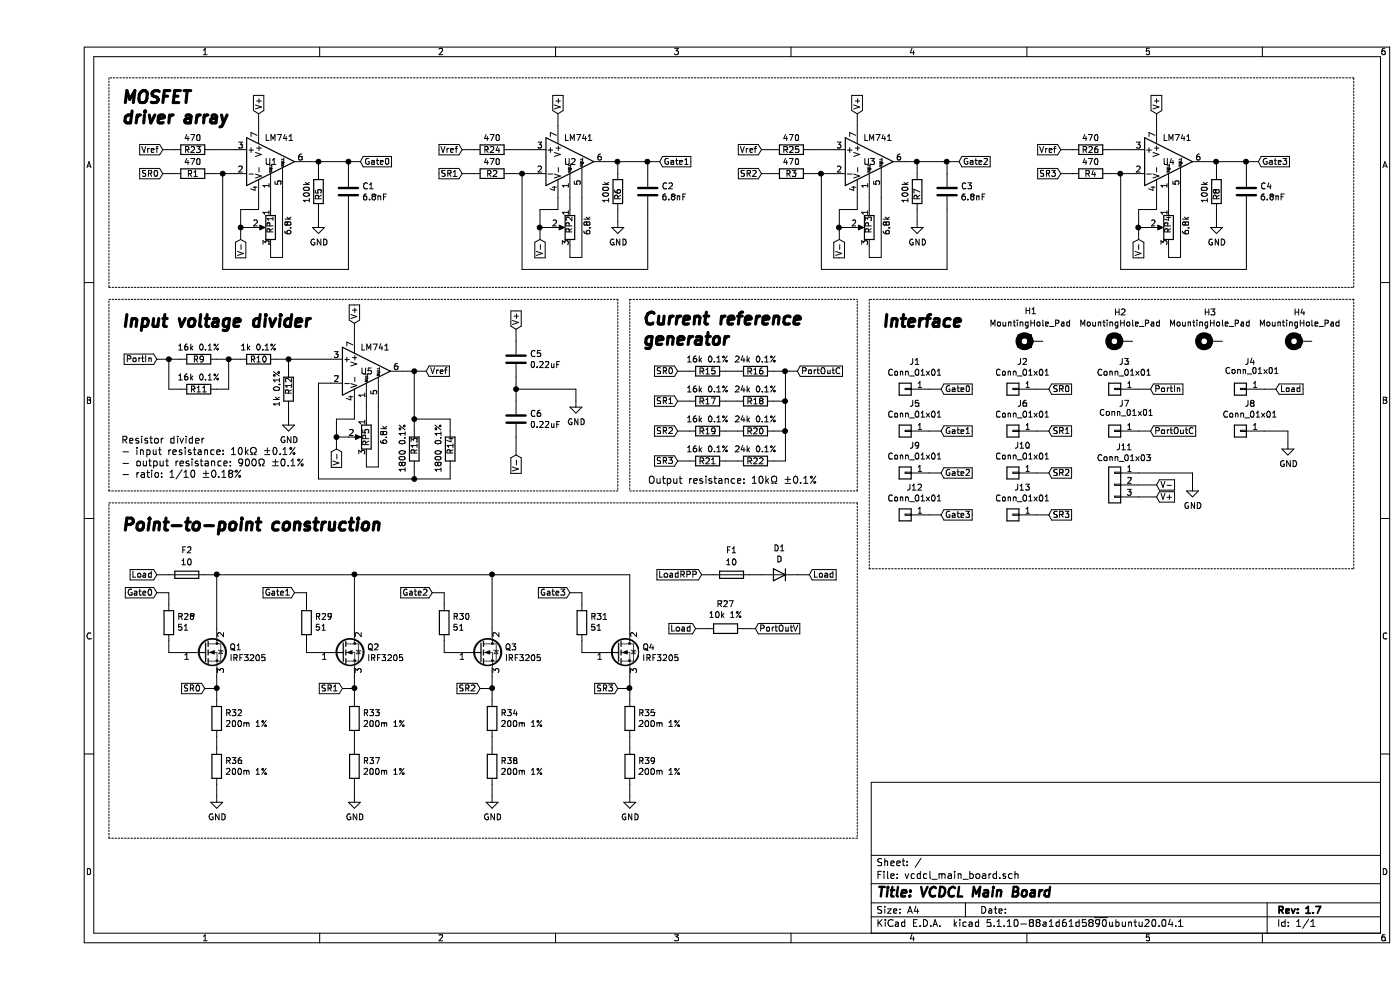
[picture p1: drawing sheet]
EESchema Schematic File Version 4
EELAYER 30 0
EELAYER END
$Descr A4 11693 8268
encoding utf-8
Sheet 1 1
Title "VCDCL Main Board"
Date ""
Rev "1.7"
Comp ""
Comment1 ""
Comment2 ""
Comment3 ""
Comment4 ""
$EndDescr
Text GLabel 7550 3250 2    50   Input ~ 0
Gate0
Text GLabel 7550 3600 2    50   Input ~ 0
Gate1
Text GLabel 7550 3950 2    50   Input ~ 0
Gate2
Text GLabel 7550 4300 2    50   Input ~ 0
Gate3
Wire Wire Line
	7450 3250 7550 3250
Text GLabel 8450 3250 2    50   Input ~ 0
SR0
Text GLabel 8450 3600 2    50   Input ~ 0
SR1
Text GLabel 8450 3950 2    50   Input ~ 0
SR2
Text GLabel 9300 3250 2    50   Input ~ 0
PortIn
Text GLabel 9300 3600 2    50   Input ~ 0
PortOutC
Wire Wire Line
	9200 3250 9300 3250
Wire Wire Line
	9200 3600 9300 3600
Text GLabel 9350 4050 2    50   Input ~ 0
V-
Text GLabel 9350 4150 2    50   Input ~ 0
V+
Wire Wire Line
	9200 4050 9350 4050
Text Notes 700  1050 0    100  Italic 20
MOSFET\ndriver array
Text Notes 7050 2750 0    100  Italic 20
Interface
Wire Wire Line
	9200 4150 9350 4150
Wire Wire Line
	9200 3950 9650 3950
Wire Wire Line
	9650 3950 9650 4050
Wire Wire Line
	8550 1450 8650 1450
Wire Wire Line
	9050 1450 9150 1450
Connection ~ 9050 1450
Wire Wire Line
	9050 2250 9050 1450
Wire Wire Line
	8950 1450 9050 1450
$Comp
L Device:R R4
U 1 1
P 8800 1450
F 0 "R4" V 8800 1450 50  0000 C CNN
F 1 "470" V 8700 1450 50  0000 C CNN
F 2 "_сustom:LUT_R_L6.3mm_D2.5mm_P7.62mm_Horizontal" V 8730 1450 50  0001 C CNN
F 3 "~" H 8800 1450 50  0001 C CNN
	1    8800 1450
	0    1    1    0   
$EndComp
Wire Wire Line
	10100 1350 10200 1350
Connection ~ 10100 1350
Wire Wire Line
	9050 2250 10100 2250
Wire Wire Line
	10100 1750 10100 2250
Wire Wire Line
	10100 1350 10100 1450
$Comp
L Device:C C4
U 1 1
P 10100 1600
F 0 "C4" H 10215 1646 50  0000 L CNN
F 1 "6.8nF" H 10215 1555 50  0000 L CNN
F 2 "_сustom:LUT_C_Disc_D5.0mm_W2.5mm_P5.00mm" H 10138 1450 50  0001 C CNN
F 3 "~" H 10100 1600 50  0001 C CNN
	1    10100 1600
	1    0    0    -1  
$EndComp
Wire Wire Line
	6550 1450 6650 1450
Connection ~ 6550 1450
Wire Wire Line
	6550 2250 6550 1450
Wire Wire Line
	7600 1350 7700 1350
Connection ~ 7600 1350
Wire Wire Line
	6550 2250 7600 2250
Wire Wire Line
	7600 1750 7600 2250
Wire Wire Line
	7600 1350 7600 1450
$Comp
L Device:C C3
U 1 1
P 7600 1600
F 0 "C3" H 7715 1646 50  0000 L CNN
F 1 "6.8nF" H 7715 1555 50  0000 L CNN
F 2 "_сustom:LUT_C_Disc_D5.0mm_W2.5mm_P5.00mm" H 7638 1450 50  0001 C CNN
F 3 "~" H 7600 1600 50  0001 C CNN
	1    7600 1600
	1    0    0    -1  
$EndComp
Wire Wire Line
	6450 1450 6550 1450
Wire Wire Line
	6050 1450 6150 1450
$Comp
L Device:R R3
U 1 1
P 6300 1450
F 0 "R3" V 6300 1450 50  0000 C CNN
F 1 "470" V 6200 1450 50  0000 C CNN
F 2 "_сustom:LUT_R_L6.3mm_D2.5mm_P7.62mm_Horizontal" V 6230 1450 50  0001 C CNN
F 3 "~" H 6300 1450 50  0001 C CNN
	1    6300 1450
	0    1    1    0   
$EndComp
Wire Wire Line
	3550 1450 3650 1450
Wire Wire Line
	4050 1450 4150 1450
Connection ~ 4050 1450
Wire Wire Line
	4050 2250 5100 2250
Wire Wire Line
	4050 1450 4050 2250
Wire Wire Line
	3950 1450 4050 1450
$Comp
L Device:R R2
U 1 1
P 3800 1450
F 0 "R2" V 3800 1450 50  0000 C CNN
F 1 "470" V 3700 1450 50  0000 C CNN
F 2 "_сustom:LUT_R_L6.3mm_D2.5mm_P7.62mm_Horizontal" V 3730 1450 50  0001 C CNN
F 3 "~" H 3800 1450 50  0001 C CNN
	1    3800 1450
	0    1    1    0   
$EndComp
Wire Wire Line
	5100 1350 5200 1350
Connection ~ 5100 1350
Wire Wire Line
	5100 1750 5100 2250
Wire Wire Line
	5100 1350 5100 1450
$Comp
L Device:C C2
U 1 1
P 5100 1600
F 0 "C2" H 5215 1646 50  0000 L CNN
F 1 "6.8nF" H 5215 1555 50  0000 L CNN
F 2 "_сustom:LUT_C_Disc_D5.0mm_W2.5mm_P5.00mm" H 5138 1450 50  0001 C CNN
F 3 "~" H 5100 1600 50  0001 C CNN
	1    5100 1600
	1    0    0    -1  
$EndComp
Wire Wire Line
	1550 1450 1650 1450
Connection ~ 1550 1450
Wire Wire Line
	1550 2250 1550 1450
Wire Wire Line
	2600 2250 1550 2250
Wire Wire Line
	2600 1750 2600 2250
Wire Wire Line
	2600 1350 2700 1350
Connection ~ 2600 1350
Wire Wire Line
	2600 1350 2600 1450
Wire Wire Line
	1050 1450 1150 1450
Wire Wire Line
	1450 1450 1550 1450
$Comp
L Device:R R1
U 1 1
P 1300 1450
F 0 "R1" V 1300 1450 50  0000 C CNN
F 1 "470" V 1200 1450 50  0000 C CNN
F 2 "_сustom:LUT_R_L6.3mm_D2.5mm_P7.62mm_Horizontal" V 1230 1450 50  0001 C CNN
F 3 "~" H 1300 1450 50  0001 C CNN
	1    1300 1450
	0    1    1    0   
$EndComp
$Comp
L Device:C C1
U 1 1
P 2600 1600
F 0 "C1" H 2715 1646 50  0000 L CNN
F 1 "6.8nF" H 2715 1555 50  0000 L CNN
F 2 "_сustom:LUT_C_Disc_D5.0mm_W2.5mm_P5.00mm" H 2638 1450 50  0001 C CNN
F 3 "~" H 2600 1600 50  0001 C CNN
	1    2600 1600
	1    0    0    -1  
$EndComp
$Comp
L Device:R R5
U 1 1
P 2350 1600
F 0 "R5" V 2350 1525 50  0000 L CNN
F 1 "100k" V 2250 1500 50  0000 L CNN
F 2 "_сustom:LUT_R_L6.3mm_D2.5mm_P7.62mm_Horizontal" V 2280 1600 50  0001 C CNN
F 3 "~" H 2350 1600 50  0001 C CNN
	1    2350 1600
	1    0    0    -1  
$EndComp
Wire Wire Line
	2350 1750 2350 1850
Wire Wire Line
	2350 1450 2350 1350
Connection ~ 2350 1350
Wire Wire Line
	2250 1350 2350 1350
Wire Wire Line
	2350 1350 2600 1350
Text GLabel 1850 950  1    50   Input ~ 0
V+
Wire Wire Line
	9850 1750 9850 1850
Wire Wire Line
	9850 1350 10100 1350
Connection ~ 9850 1350
Wire Wire Line
	9850 1450 9850 1350
Wire Wire Line
	9750 1350 9850 1350
Wire Wire Line
	9350 950  9350 1050
Text GLabel 9350 950  1    50   Input ~ 0
V+
$Comp
L Device:R R8
U 1 1
P 9850 1600
F 0 "R8" V 9850 1525 50  0000 L CNN
F 1 "100k" V 9750 1500 50  0000 L CNN
F 2 "_сustom:LUT_R_L6.3mm_D2.5mm_P7.62mm_Horizontal" V 9780 1600 50  0001 C CNN
F 3 "~" H 9850 1600 50  0001 C CNN
	1    9850 1600
	1    0    0    -1  
$EndComp
Connection ~ 9200 1900
Wire Wire Line
	9200 1750 9200 1900
Wire Wire Line
	9350 1750 9200 1750
Wire Wire Line
	9350 1650 9350 1750
Wire Wire Line
	9200 1900 9300 1900
Wire Wire Line
	9200 2000 9200 1900
Text GLabel 9200 2000 3    50   Input ~ 0
V-
Wire Wire Line
	9550 2150 9550 1650
Wire Wire Line
	9450 2150 9550 2150
Wire Wire Line
	9450 2050 9450 2150
Wire Wire Line
	9450 1650 9450 1750
$Comp
L Device:R_POT RP4
U 1 1
P 9450 1900
F 0 "RP4" V 9450 2000 50  0000 R CNN
F 1 "6.8k" V 9300 2000 50  0000 R CNN
F 2 "_сustom:LUT_Potentiometer_SP3_Vertical" H 9450 1900 50  0001 C CNN
F 3 "~" H 9450 1900 50  0001 C CNN
	1    9450 1900
	-1   0    0    -1  
$EndComp
Text GLabel 8550 1450 0    50   Input ~ 0
SR3
Text GLabel 10200 1350 2    50   Input ~ 0
Gate3
$Comp
L Amplifier_Operational:LM741 U4
U 1 1
P 9450 1350
F 0 "U4" H 9400 1350 50  0000 L CNN
F 1 "LM741" H 9400 1550 50  0000 L CNN
F 2 "_сustom:LUT_DIP-8" H 9500 1400 50  0001 C CNN
F 3 "http://www.ti.com/lit/ds/symlink/lm741.pdf" H 9600 1500 50  0001 C CNN
	1    9450 1350
	1    0    0    -1  
$EndComp
Text GLabel 8550 1250 0    50   Input ~ 0
Vref
Wire Wire Line
	7350 1750 7350 1850
Wire Wire Line
	7350 1350 7600 1350
Connection ~ 7350 1350
Wire Wire Line
	7350 1450 7350 1350
Wire Wire Line
	7250 1350 7350 1350
Wire Wire Line
	6850 950  6850 1050
Text GLabel 6850 950  1    50   Input ~ 0
V+
$Comp
L Device:R R7
U 1 1
P 7350 1600
F 0 "R7" V 7350 1525 50  0000 L CNN
F 1 "100k" V 7250 1500 50  0000 L CNN
F 2 "_сustom:LUT_R_L6.3mm_D2.5mm_P7.62mm_Horizontal" V 7280 1600 50  0001 C CNN
F 3 "~" H 7350 1600 50  0001 C CNN
	1    7350 1600
	1    0    0    -1  
$EndComp
Connection ~ 6700 1900
Wire Wire Line
	6700 1750 6700 1900
Wire Wire Line
	6850 1750 6700 1750
Wire Wire Line
	6850 1650 6850 1750
Wire Wire Line
	6700 1900 6800 1900
Wire Wire Line
	6700 2000 6700 1900
Text GLabel 6700 2000 3    50   Input ~ 0
V-
Wire Wire Line
	7050 2150 7050 1650
Wire Wire Line
	6950 2150 7050 2150
Wire Wire Line
	6950 2050 6950 2150
Wire Wire Line
	6950 1650 6950 1750
$Comp
L Device:R_POT RP3
U 1 1
P 6950 1900
F 0 "RP3" V 6950 2000 50  0000 R CNN
F 1 "6.8k" V 6800 2000 50  0000 R CNN
F 2 "_сustom:LUT_Potentiometer_SP3_Vertical" H 6950 1900 50  0001 C CNN
F 3 "~" H 6950 1900 50  0001 C CNN
	1    6950 1900
	-1   0    0    -1  
$EndComp
Text GLabel 6050 1450 0    50   Input ~ 0
SR2
Text GLabel 7700 1350 2    50   Input ~ 0
Gate2
$Comp
L Amplifier_Operational:LM741 U3
U 1 1
P 6950 1350
F 0 "U3" H 6900 1350 50  0000 L CNN
F 1 "LM741" H 6900 1550 50  0000 L CNN
F 2 "_сustom:LUT_DIP-8" H 7000 1400 50  0001 C CNN
F 3 "http://www.ti.com/lit/ds/symlink/lm741.pdf" H 7100 1500 50  0001 C CNN
	1    6950 1350
	1    0    0    -1  
$EndComp
Text GLabel 6050 1250 0    50   Input ~ 0
Vref
Wire Wire Line
	4850 1750 4850 1850
Wire Wire Line
	4850 1350 5100 1350
Connection ~ 4850 1350
Wire Wire Line
	4850 1450 4850 1350
Wire Wire Line
	4750 1350 4850 1350
Wire Wire Line
	4350 950  4350 1050
Text GLabel 4350 950  1    50   Input ~ 0
V+
$Comp
L Device:R R6
U 1 1
P 4850 1600
F 0 "R6" V 4850 1525 50  0000 L CNN
F 1 "100k" V 4750 1500 50  0000 L CNN
F 2 "_сustom:LUT_R_L6.3mm_D2.5mm_P7.62mm_Horizontal" V 4780 1600 50  0001 C CNN
F 3 "~" H 4850 1600 50  0001 C CNN
	1    4850 1600
	1    0    0    -1  
$EndComp
Connection ~ 4200 1900
Wire Wire Line
	4200 1750 4200 1900
Wire Wire Line
	4350 1750 4200 1750
Wire Wire Line
	4350 1650 4350 1750
Wire Wire Line
	4200 1900 4300 1900
Wire Wire Line
	4200 2000 4200 1900
Text GLabel 4200 2000 3    50   Input ~ 0
V-
Wire Wire Line
	4550 2150 4550 1650
Wire Wire Line
	4450 2150 4550 2150
Wire Wire Line
	4450 2050 4450 2150
Wire Wire Line
	4450 1650 4450 1750
$Comp
L Device:R_POT RP2
U 1 1
P 4450 1900
F 0 "RP2" V 4450 2000 50  0000 R CNN
F 1 "6.8k" V 4300 2000 50  0000 R CNN
F 2 "_сustom:LUT_Potentiometer_SP3_Vertical" H 4450 1900 50  0001 C CNN
F 3 "~" H 4450 1900 50  0001 C CNN
	1    4450 1900
	-1   0    0    -1  
$EndComp
Text GLabel 3550 1450 0    50   Input ~ 0
SR1
Text GLabel 5200 1350 2    50   Input ~ 0
Gate1
$Comp
L Amplifier_Operational:LM741 U2
U 1 1
P 4450 1350
F 0 "U2" H 4400 1350 50  0000 L CNN
F 1 "LM741" H 4400 1550 50  0000 L CNN
F 2 "_сustom:LUT_DIP-8" H 4500 1400 50  0001 C CNN
F 3 "http://www.ti.com/lit/ds/symlink/lm741.pdf" H 4600 1500 50  0001 C CNN
	1    4450 1350
	1    0    0    -1  
$EndComp
Text GLabel 3550 1250 0    50   Input ~ 0
Vref
Wire Wire Line
	1850 950  1850 1050
Connection ~ 1700 1900
Wire Wire Line
	1700 1750 1700 1900
Wire Wire Line
	1850 1750 1700 1750
Wire Wire Line
	1850 1650 1850 1750
Wire Wire Line
	1700 1900 1800 1900
Wire Wire Line
	1700 2000 1700 1900
Text GLabel 1700 2000 3    50   Input ~ 0
V-
Wire Wire Line
	2050 2150 2050 1650
Wire Wire Line
	1950 2150 2050 2150
Wire Wire Line
	1950 2050 1950 2150
Wire Wire Line
	1950 1650 1950 1750
$Comp
L Device:R_POT RP1
U 1 1
P 1950 1900
F 0 "RP1" V 1950 2000 50  0000 R CNN
F 1 "6.8k" V 1800 2000 50  0000 R CNN
F 2 "_сustom:LUT_Potentiometer_SP3_Vertical" H 1950 1900 50  0001 C CNN
F 3 "~" H 1950 1900 50  0001 C CNN
	1    1950 1900
	-1   0    0    -1  
$EndComp
Text GLabel 1050 1450 0    50   Input ~ 0
SR0
Text GLabel 2700 1350 2    50   Input ~ 0
Gate0
$Comp
L Amplifier_Operational:LM741 U1
U 1 1
P 1950 1350
F 0 "U1" H 1900 1350 50  0000 L CNN
F 1 "LM741" H 1900 1550 50  0000 L CNN
F 2 "_сustom:LUT_DIP-8" H 2000 1400 50  0001 C CNN
F 3 "http://www.ti.com/lit/ds/symlink/lm741.pdf" H 2100 1500 50  0001 C CNN
	1    1950 1350
	1    0    0    -1  
$EndComp
Text GLabel 1050 1250 0    50   Input ~ 0
Vref
Wire Notes Line
	600  650  600  2400
Wire Notes Line
	600  2400 11000 2400
Wire Notes Line
	11000 2400 11000 650 
Wire Notes Line
	11000 650  600  650 
Text Notes 700  2750 0    100  Italic 20
Input voltage divider
Text Notes 700  4000 0    59   ~ 0
Resistor divider\n- input resistance: 10kΩ ±0.1%\n- output resistance: 900Ω ±0.1%\n- ratio: 1/10 ±0.18%
Wire Wire Line
	3150 3100 3250 3100
Wire Wire Line
	3150 4000 3450 4000
Wire Wire Line
	3150 3900 3150 4000
Wire Wire Line
	3150 3500 3150 3100
Wire Wire Line
	3150 3500 3150 3600
Connection ~ 3150 3500
Wire Wire Line
	3450 3500 3150 3500
Wire Wire Line
	3450 3600 3450 3500
Connection ~ 3150 4000
Wire Wire Line
	2350 4000 3150 4000
Wire Wire Line
	3450 4000 3450 3900
$Comp
L Device:R R14
U 1 1
P 3450 3750
F 0 "R14" V 3450 3700 50  0000 L CNN
F 1 "1800 0.1%" V 3350 3550 50  0000 L CNN
F 2 "_сustom:LUT_R_L9.0mm_D3.2mm_P12.70mm_Horizontal" V 3380 3750 50  0001 C CNN
F 3 "~" H 3450 3750 50  0001 C CNN
	1    3450 3750
	1    0    0    -1  
$EndComp
Connection ~ 3150 3100
Wire Wire Line
	3050 3100 3150 3100
Wire Notes Line
	600  4100 600  2500
Wire Notes Line
	4850 4100 600  4100
Wire Notes Line
	4850 2500 4850 4100
Wire Notes Line
	600  2500 4850 2500
Text GLabel 3250 3100 2    50   Input ~ 0
Vref
Wire Wire Line
	1600 3000 1700 3000
Wire Wire Line
	1600 3250 1600 3000
Wire Wire Line
	1500 3250 1600 3250
Wire Wire Line
	1100 3000 1200 3000
Wire Wire Line
	1100 3250 1100 3000
Wire Wire Line
	1200 3250 1100 3250
Connection ~ 1100 3000
Wire Wire Line
	1000 3000 1100 3000
Connection ~ 1600 3000
Wire Wire Line
	1500 3000 1600 3000
Wire Wire Line
	2450 3000 2100 3000
Wire Wire Line
	2650 2700 2650 2800
Wire Wire Line
	2350 3200 2450 3200
Wire Wire Line
	2350 4000 2350 3200
$Comp
L Device:R R12
U 1 1
P 2100 3250
F 0 "R12" V 2100 3200 50  0000 L CNN
F 1 "1k 0.1%" V 2000 3100 50  0000 L CNN
F 2 "_сustom:LUT_R_L9.0mm_D3.2mm_P12.70mm_Horizontal" V 2030 3250 50  0001 C CNN
F 3 "~" H 2100 3250 50  0001 C CNN
	1    2100 3250
	1    0    0    -1  
$EndComp
$Comp
L Device:R R9
U 1 1
P 1350 3000
F 0 "R9" V 1350 3000 50  0000 C CNN
F 1 "16k 0.1%" V 1250 3000 50  0000 C CNN
F 2 "_сustom:LUT_R_L9.0mm_D3.2mm_P12.70mm_Horizontal" V 1280 3000 50  0001 C CNN
F 3 "~" H 1350 3000 50  0001 C CNN
	1    1350 3000
	0    1    1    0   
$EndComp
$Comp
L Device:R R11
U 1 1
P 1350 3250
F 0 "R11" V 1350 3250 50  0000 C CNN
F 1 "16k 0.1%" V 1250 3250 50  0000 C CNN
F 2 "_сustom:LUT_R_L9.0mm_D3.2mm_P12.70mm_Horizontal" V 1280 3250 50  0001 C CNN
F 3 "~" H 1350 3250 50  0001 C CNN
	1    1350 3250
	0    1    1    0   
$EndComp
$Comp
L Device:R R13
U 1 1
P 3150 3750
F 0 "R13" V 3150 3700 50  0000 L CNN
F 1 "1800 0.1%" V 3050 3550 50  0000 L CNN
F 2 "_сustom:LUT_R_L9.0mm_D3.2mm_P12.70mm_Horizontal" V 3080 3750 50  0001 C CNN
F 3 "~" H 3150 3750 50  0001 C CNN
	1    3150 3750
	1    0    0    -1  
$EndComp
Wire Wire Line
	2500 3500 2500 3650
Wire Wire Line
	2650 3500 2500 3500
Wire Wire Line
	2650 3400 2650 3500
Wire Wire Line
	2500 3650 2600 3650
Connection ~ 2500 3650
Wire Wire Line
	2500 3750 2500 3650
Text GLabel 2500 3750 3    50   Input ~ 0
V-
Wire Wire Line
	2850 3900 2850 3400
Wire Wire Line
	2750 3900 2850 3900
Wire Wire Line
	2750 3800 2750 3900
Wire Wire Line
	2750 3400 2750 3500
$Comp
L Device:R_POT RP5
U 1 1
P 2750 3650
F 0 "RP5" V 2750 3725 50  0000 R CNN
F 1 "6.8k" V 2600 3750 50  0000 R CNN
F 2 "_сustom:LUT_Potentiometer_SP3_Vertical" H 2750 3650 50  0001 C CNN
F 3 "~" H 2750 3650 50  0001 C CNN
	1    2750 3650
	-1   0    0    -1  
$EndComp
Text GLabel 2650 2700 1    50   Input ~ 0
V+
$Comp
L Amplifier_Operational:LM741 U5
U 1 1
P 2750 3100
F 0 "U5" H 2700 3100 50  0000 L CNN
F 1 "LM741" H 2700 3300 50  0000 L CNN
F 2 "_сustom:LUT_DIP-8" H 2800 3150 50  0001 C CNN
F 3 "http://www.ti.com/lit/ds/symlink/lm741.pdf" H 2900 3250 50  0001 C CNN
	1    2750 3100
	1    0    0    -1  
$EndComp
$Comp
L Device:R R10
U 1 1
P 1850 3000
F 0 "R10" V 1850 3000 50  0000 C CNN
F 1 "1k 0.1%" V 1750 3000 50  0000 C CNN
F 2 "_сustom:LUT_R_L9.0mm_D3.2mm_P12.70mm_Horizontal" V 1780 3000 50  0001 C CNN
F 3 "~" H 1850 3000 50  0001 C CNN
	1    1850 3000
	0    1    1    0   
$EndComp
Wire Wire Line
	2100 3400 2100 3500
Wire Wire Line
	2100 3000 2100 3100
Connection ~ 2100 3000
Wire Wire Line
	2000 3000 2100 3000
Text GLabel 1000 3000 0    50   Input ~ 0
PortIn
Text GLabel 4000 3800 3    50   Input ~ 0
V-
Text GLabel 4000 2750 1    50   Input ~ 0
V+
Wire Wire Line
	4000 2750 4000 2850
Wire Wire Line
	4000 3150 4000 3250
Connection ~ 4000 3250
Wire Wire Line
	4000 3650 4000 3800
Wire Wire Line
	4000 3250 4500 3250
Wire Wire Line
	4500 3250 4500 3350
Wire Wire Line
	4000 3250 4000 3350
$Comp
L Device:C C5
U 1 1
P 4000 3000
F 0 "C5" H 4115 3046 50  0000 L CNN
F 1 "0.22uF" H 4115 2955 50  0000 L CNN
F 2 "_сustom:LUT_C_Rect_H7.0mm_W2.0mm_P5.00mm" H 4038 2850 50  0001 C CNN
F 3 "~" H 4000 3000 50  0001 C CNN
	1    4000 3000
	1    0    0    -1  
$EndComp
$Comp
L Device:C C6
U 1 1
P 4000 3500
F 0 "C6" H 4115 3546 50  0000 L CNN
F 1 "0.22uF" H 4115 3455 50  0000 L CNN
F 2 "_сustom:LUT_C_Rect_H7.0mm_W2.0mm_P5.00mm" H 4038 3350 50  0001 C CNN
F 3 "~" H 4000 3500 50  0001 C CNN
	1    4000 3500
	1    0    0    -1  
$EndComp
Text GLabel 8450 4300 2    50   Input ~ 0
SR3
Text GLabel 5350 3100 0    50   Input ~ 0
SR0
Text GLabel 5350 3350 0    50   Input ~ 0
SR1
Text GLabel 5350 3600 0    50   Input ~ 0
SR2
Text GLabel 5350 3850 0    50   Input ~ 0
SR3
$Comp
L Device:R R15
U 1 1
P 5600 3100
F 0 "R15" V 5600 3100 50  0000 C CNN
F 1 "16k 0.1%" V 5500 3100 50  0000 C CNN
F 2 "_сustom:LUT_R_L9.0mm_D3.2mm_P12.70mm_Horizontal" V 5530 3100 50  0001 C CNN
F 3 "~" H 5600 3100 50  0001 C CNN
	1    5600 3100
	0    1    1    0   
$EndComp
Wire Wire Line
	5350 3100 5450 3100
Wire Wire Line
	5350 3350 5450 3350
Wire Wire Line
	5350 3600 5450 3600
Wire Wire Line
	5350 3850 5450 3850
Wire Wire Line
	5750 3100 5850 3100
Wire Wire Line
	5750 3350 5850 3350
Wire Wire Line
	5750 3600 5850 3600
Wire Wire Line
	5750 3850 5850 3850
Wire Wire Line
	6150 3100 6250 3100
Wire Wire Line
	6250 3100 6250 3350
Wire Wire Line
	6250 3850 6150 3850
Wire Wire Line
	6150 3350 6250 3350
Connection ~ 6250 3350
Wire Wire Line
	6250 3350 6250 3600
Wire Wire Line
	6150 3600 6250 3600
Connection ~ 6250 3600
Wire Wire Line
	6250 3600 6250 3850
Text GLabel 6350 3100 2    50   Input ~ 0
PortOutC
Wire Wire Line
	6350 3100 6250 3100
Connection ~ 6250 3100
Text Notes 5050 2900 0    100  Italic 20
Current reference\ngenerator
$Comp
L Device:R R17
U 1 1
P 5600 3350
F 0 "R17" V 5600 3350 50  0000 C CNN
F 1 "16k 0.1%" V 5500 3350 50  0000 C CNN
F 2 "_сustom:LUT_R_L9.0mm_D3.2mm_P12.70mm_Horizontal" V 5530 3350 50  0001 C CNN
F 3 "~" H 5600 3350 50  0001 C CNN
	1    5600 3350
	0    1    1    0   
$EndComp
$Comp
L Device:R R19
U 1 1
P 5600 3600
F 0 "R19" V 5600 3600 50  0000 C CNN
F 1 "16k 0.1%" V 5500 3600 50  0000 C CNN
F 2 "_сustom:LUT_R_L9.0mm_D3.2mm_P12.70mm_Horizontal" V 5530 3600 50  0001 C CNN
F 3 "~" H 5600 3600 50  0001 C CNN
	1    5600 3600
	0    1    1    0   
$EndComp
$Comp
L Device:R R21
U 1 1
P 5600 3850
F 0 "R21" V 5600 3850 50  0000 C CNN
F 1 "16k 0.1%" V 5500 3850 50  0000 C CNN
F 2 "_сustom:LUT_R_L9.0mm_D3.2mm_P12.70mm_Horizontal" V 5530 3850 50  0001 C CNN
F 3 "~" H 5600 3850 50  0001 C CNN
	1    5600 3850
	0    1    1    0   
$EndComp
$Comp
L Device:R R16
U 1 1
P 6000 3100
F 0 "R16" V 6000 3100 50  0000 C CNN
F 1 "24k 0.1%" V 5900 3100 50  0000 C CNN
F 2 "_сustom:LUT_R_L9.0mm_D3.2mm_P12.70mm_Horizontal" V 5930 3100 50  0001 C CNN
F 3 "~" H 6000 3100 50  0001 C CNN
	1    6000 3100
	0    1    1    0   
$EndComp
$Comp
L Device:R R18
U 1 1
P 6000 3350
F 0 "R18" V 6000 3350 50  0000 C CNN
F 1 "24k 0.1%" V 5900 3350 50  0000 C CNN
F 2 "_сustom:LUT_R_L9.0mm_D3.2mm_P12.70mm_Horizontal" V 5930 3350 50  0001 C CNN
F 3 "~" H 6000 3350 50  0001 C CNN
	1    6000 3350
	0    1    1    0   
$EndComp
$Comp
L Device:R R20
U 1 1
P 6000 3600
F 0 "R20" V 6000 3600 50  0000 C CNN
F 1 "24k 0.1%" V 5900 3600 50  0000 C CNN
F 2 "_сustom:LUT_R_L9.0mm_D3.2mm_P12.70mm_Horizontal" V 5930 3600 50  0001 C CNN
F 3 "~" H 6000 3600 50  0001 C CNN
	1    6000 3600
	0    1    1    0   
$EndComp
$Comp
L Device:R R22
U 1 1
P 6000 3850
F 0 "R22" V 6000 3850 50  0000 C CNN
F 1 "24k 0.1%" V 5900 3850 50  0000 C CNN
F 2 "_сustom:LUT_R_L9.0mm_D3.2mm_P12.70mm_Horizontal" V 5930 3850 50  0001 C CNN
F 3 "~" H 6000 3850 50  0001 C CNN
	1    6000 3850
	0    1    1    0   
$EndComp
Wire Notes Line
	4950 2500 6850 2500
Wire Wire Line
	7450 3600 7550 3600
Wire Wire Line
	7450 3950 7550 3950
Wire Wire Line
	7450 4300 7550 4300
$Comp
L power:GND #PWR0101
U 1 1
P 2350 1850
F 0 "#PWR0101" H 2350 1600 50  0001 C CNN
F 1 "GND" H 2355 1677 50  0000 C CNN
F 2 "" H 2350 1850 50  0001 C CNN
F 3 "" H 2350 1850 50  0001 C CNN
	1    2350 1850
	1    0    0    -1  
$EndComp
$Comp
L power:GND #PWR0102
U 1 1
P 4850 1850
F 0 "#PWR0102" H 4850 1600 50  0001 C CNN
F 1 "GND" H 4855 1677 50  0000 C CNN
F 2 "" H 4850 1850 50  0001 C CNN
F 3 "" H 4850 1850 50  0001 C CNN
	1    4850 1850
	1    0    0    -1  
$EndComp
$Comp
L power:GND #PWR0103
U 1 1
P 7350 1850
F 0 "#PWR0103" H 7350 1600 50  0001 C CNN
F 1 "GND" H 7355 1677 50  0000 C CNN
F 2 "" H 7350 1850 50  0001 C CNN
F 3 "" H 7350 1850 50  0001 C CNN
	1    7350 1850
	1    0    0    -1  
$EndComp
$Comp
L power:GND #PWR0104
U 1 1
P 9850 1850
F 0 "#PWR0104" H 9850 1600 50  0001 C CNN
F 1 "GND" H 9855 1677 50  0000 C CNN
F 2 "" H 9850 1850 50  0001 C CNN
F 3 "" H 9850 1850 50  0001 C CNN
	1    9850 1850
	1    0    0    -1  
$EndComp
$Comp
L power:GND #PWR0105
U 1 1
P 9650 4050
F 0 "#PWR0105" H 9650 3800 50  0001 C CNN
F 1 "GND" H 9655 3877 50  0000 C CNN
F 2 "" H 9650 4050 50  0001 C CNN
F 3 "" H 9650 4050 50  0001 C CNN
	1    9650 4050
	1    0    0    -1  
$EndComp
$Comp
L power:GND #PWR0106
U 1 1
P 2100 3500
F 0 "#PWR0106" H 2100 3250 50  0001 C CNN
F 1 "GND" H 2105 3327 50  0000 C CNN
F 2 "" H 2100 3500 50  0001 C CNN
F 3 "" H 2100 3500 50  0001 C CNN
	1    2100 3500
	1    0    0    -1  
$EndComp
$Comp
L power:GND #PWR0107
U 1 1
P 4500 3350
F 0 "#PWR0107" H 4500 3100 50  0001 C CNN
F 1 "GND" H 4505 3177 50  0000 C CNN
F 2 "" H 4500 3350 50  0001 C CNN
F 3 "" H 4500 3350 50  0001 C CNN
	1    4500 3350
	1    0    0    -1  
$EndComp
$Comp
L Mechanical:MountingHole_Pad H1
U 1 1
P 8300 2850
F 0 "H1" V 8550 2850 50  0000 C CNN
F 1 "MountingHole_Pad" V 8446 2853 50  0000 C CNN
F 2 "MountingHole:MountingHole_3.2mm_M3_DIN965_Pad" H 8300 2850 50  0001 C CNN
F 3 "~" H 8300 2850 50  0001 C CNN
	1    8300 2850
	0    -1   -1   0   
$EndComp
$Comp
L Mechanical:MountingHole_Pad H2
U 1 1
P 9050 2850
F 0 "H2" V 9287 2853 50  0000 C CNN
F 1 "MountingHole_Pad" V 9196 2853 50  0000 C CNN
F 2 "MountingHole:MountingHole_3.2mm_M3_DIN965_Pad" H 9050 2850 50  0001 C CNN
F 3 "~" H 9050 2850 50  0001 C CNN
	1    9050 2850
	0    -1   -1   0   
$EndComp
$Comp
L Mechanical:MountingHole_Pad H3
U 1 1
P 9800 2850
F 0 "H3" V 10037 2853 50  0000 C CNN
F 1 "MountingHole_Pad" V 9946 2853 50  0000 C CNN
F 2 "MountingHole:MountingHole_3.2mm_M3_DIN965_Pad" H 9800 2850 50  0001 C CNN
F 3 "~" H 9800 2850 50  0001 C CNN
	1    9800 2850
	0    -1   -1   0   
$EndComp
$Comp
L Mechanical:MountingHole_Pad H4
U 1 1
P 10550 2850
F 0 "H4" V 10787 2853 50  0000 C CNN
F 1 "MountingHole_Pad" V 10696 2853 50  0000 C CNN
F 2 "MountingHole:MountingHole_3.2mm_M3_DIN965_Pad" H 10550 2850 50  0001 C CNN
F 3 "~" H 10550 2850 50  0001 C CNN
	1    10550 2850
	0    -1   -1   0   
$EndComp
Wire Notes Line
	6950 2500 6950 4750
Wire Notes Line
	6950 4750 11000 4750
Wire Notes Line
	11000 4750 11000 2500
Wire Notes Line
	11000 2500 6950 2500
Wire Notes Line
	4950 2500 4950 4100
Wire Notes Line
	4950 4100 6850 4100
Wire Notes Line
	6850 4100 6850 2500
Wire Wire Line
	1050 1250 1150 1250
$Comp
L Device:R R23
U 1 1
P 1300 1250
F 0 "R23" V 1300 1250 50  0000 C CNN
F 1 "470" V 1200 1250 50  0000 C CNN
F 2 "_сustom:LUT_R_L6.3mm_D2.5mm_P7.62mm_Horizontal" V 1230 1250 50  0001 C CNN
F 3 "~" H 1300 1250 50  0001 C CNN
	1    1300 1250
	0    1    1    0   
$EndComp
Wire Wire Line
	3550 1250 3650 1250
$Comp
L Device:R R24
U 1 1
P 3800 1250
F 0 "R24" V 3800 1250 50  0000 C CNN
F 1 "470" V 3700 1250 50  0000 C CNN
F 2 "_сustom:LUT_R_L6.3mm_D2.5mm_P7.62mm_Horizontal" V 3730 1250 50  0001 C CNN
F 3 "~" H 3800 1250 50  0001 C CNN
	1    3800 1250
	0    1    1    0   
$EndComp
Wire Wire Line
	6050 1250 6150 1250
$Comp
L Device:R R25
U 1 1
P 6300 1250
F 0 "R25" V 6300 1250 50  0000 C CNN
F 1 "470" V 6200 1250 50  0000 C CNN
F 2 "_сustom:LUT_R_L6.3mm_D2.5mm_P7.62mm_Horizontal" V 6230 1250 50  0001 C CNN
F 3 "~" H 6300 1250 50  0001 C CNN
	1    6300 1250
	0    1    1    0   
$EndComp
Wire Wire Line
	8550 1250 8650 1250
$Comp
L Device:R R26
U 1 1
P 8800 1250
F 0 "R26" V 8800 1250 50  0000 C CNN
F 1 "470" V 8700 1250 50  0000 C CNN
F 2 "_сustom:LUT_R_L6.3mm_D2.5mm_P7.62mm_Horizontal" V 8730 1250 50  0001 C CNN
F 3 "~" H 8800 1250 50  0001 C CNN
	1    8800 1250
	0    1    1    0   
$EndComp
Wire Wire Line
	8950 1250 9150 1250
Wire Wire Line
	6450 1250 6650 1250
Wire Wire Line
	3950 1250 4150 1250
Wire Wire Line
	1450 1250 1650 1250
Text Notes 5100 4050 0    59   ~ 0
Output resistance: 10kΩ ±0.1%
Wire Wire Line
	1500 6550 1500 6650
$Comp
L power:GND #PWR0108
U 1 1
P 1500 6650
F 0 "#PWR0108" H 1500 6400 50  0001 C CNN
F 1 "GND" H 1505 6477 50  0000 C CNN
F 2 "" H 1500 6650 50  0001 C CNN
F 3 "" H 1500 6650 50  0001 C CNN
	1    1500 6650
	1    0    0    -1  
$EndComp
Wire Wire Line
	1500 6150 1500 6250
Text GLabel 10350 3250 2    50   Input ~ 0
Load
$Comp
L power:GND #PWR0109
U 1 1
P 10450 3700
F 0 "#PWR0109" H 10450 3450 50  0001 C CNN
F 1 "GND" H 10455 3527 50  0000 C CNN
F 2 "" H 10450 3700 50  0001 C CNN
F 3 "" H 10450 3700 50  0001 C CNN
	1    10450 3700
	1    0    0    -1  
$EndComp
Wire Wire Line
	1500 5850 1500 5750
Text GLabel 1400 5750 0    50   Input ~ 0
SR0
Wire Wire Line
	1400 5750 1500 5750
$Comp
L Device:Q_NMOS_GDS Q1
U 1 1
P 1400 5450
F 0 "Q1" H 1605 5496 50  0000 L CNN
F 1 "IRF3205" H 1605 5405 50  0000 L CNN
F 2 "" H 1600 5550 50  0001 C CNN
F 3 "~" H 1400 5450 50  0001 C CNN
	1    1400 5450
	1    0    0    -1  
$EndComp
Wire Wire Line
	1500 5650 1500 5750
Connection ~ 1500 5750
$Comp
L Device:R R28
U 1 1
P 1100 5200
F 0 "R28" H 1030 5154 50  0000 R CNN
F 1 "51" H 1030 5245 50  0000 R CNN
F 2 "" V 1030 5200 50  0001 C CNN
F 3 "~" H 1100 5200 50  0001 C CNN
	1    1100 5200
	-1   0    0    1   
$EndComp
Wire Wire Line
	1100 5450 1200 5450
Text GLabel 1000 4800 0    50   Input ~ 0
Load
Text GLabel 1000 4950 0    50   Input ~ 0
Gate0
Wire Wire Line
	1000 4950 1100 4950
Wire Wire Line
	1100 5350 1100 5450
Wire Wire Line
	1100 4950 1100 5050
$Comp
L Device:R R33
U 1 1
P 2650 6000
F 0 "R33" H 2720 6046 50  0000 L CNN
F 1 "200m 1%" H 2720 5955 50  0000 L CNN
F 2 "" V 2580 6000 50  0001 C CNN
F 3 "~" H 2650 6000 50  0001 C CNN
	1    2650 6000
	1    0    0    -1  
$EndComp
$Comp
L Device:R R37
U 1 1
P 2650 6400
F 0 "R37" H 2720 6446 50  0000 L CNN
F 1 "200m 1%" H 2720 6355 50  0000 L CNN
F 2 "" V 2580 6400 50  0001 C CNN
F 3 "~" H 2650 6400 50  0001 C CNN
	1    2650 6400
	1    0    0    -1  
$EndComp
Wire Wire Line
	2650 6550 2650 6650
$Comp
L power:GND #PWR0110
U 1 1
P 2650 6650
F 0 "#PWR0110" H 2650 6400 50  0001 C CNN
F 1 "GND" H 2655 6477 50  0000 C CNN
F 2 "" H 2650 6650 50  0001 C CNN
F 3 "" H 2650 6650 50  0001 C CNN
	1    2650 6650
	1    0    0    -1  
$EndComp
Wire Wire Line
	2650 6150 2650 6250
Wire Wire Line
	2650 5850 2650 5750
Text GLabel 2550 5750 0    50   Input ~ 0
SR1
Wire Wire Line
	2550 5750 2650 5750
$Comp
L Device:Q_NMOS_GDS Q2
U 1 1
P 2550 5450
F 0 "Q2" H 2755 5496 50  0000 L CNN
F 1 "IRF3205" H 2755 5405 50  0000 L CNN
F 2 "" H 2750 5550 50  0001 C CNN
F 3 "~" H 2550 5450 50  0001 C CNN
	1    2550 5450
	1    0    0    -1  
$EndComp
Wire Wire Line
	2650 5650 2650 5750
Connection ~ 2650 5750
$Comp
L Device:R R29
U 1 1
P 2250 5200
F 0 "R29" H 2180 5154 50  0000 R CNN
F 1 "51" H 2180 5245 50  0000 R CNN
F 2 "" V 2180 5200 50  0001 C CNN
F 3 "~" H 2250 5200 50  0001 C CNN
	1    2250 5200
	-1   0    0    1   
$EndComp
Wire Wire Line
	2250 5450 2350 5450
Text GLabel 2150 4950 0    50   Input ~ 0
Gate1
Wire Wire Line
	2150 4950 2250 4950
Wire Wire Line
	2250 5350 2250 5450
Wire Wire Line
	2250 4950 2250 5050
$Comp
L Device:R R34
U 1 1
P 3800 6000
F 0 "R34" H 3870 6046 50  0000 L CNN
F 1 "200m 1%" H 3870 5955 50  0000 L CNN
F 2 "" V 3730 6000 50  0001 C CNN
F 3 "~" H 3800 6000 50  0001 C CNN
	1    3800 6000
	1    0    0    -1  
$EndComp
$Comp
L Device:R R38
U 1 1
P 3800 6400
F 0 "R38" H 3870 6446 50  0000 L CNN
F 1 "200m 1%" H 3870 6355 50  0000 L CNN
F 2 "" V 3730 6400 50  0001 C CNN
F 3 "~" H 3800 6400 50  0001 C CNN
	1    3800 6400
	1    0    0    -1  
$EndComp
Wire Wire Line
	3800 6550 3800 6650
$Comp
L power:GND #PWR0111
U 1 1
P 3800 6650
F 0 "#PWR0111" H 3800 6400 50  0001 C CNN
F 1 "GND" H 3805 6477 50  0000 C CNN
F 2 "" H 3800 6650 50  0001 C CNN
F 3 "" H 3800 6650 50  0001 C CNN
	1    3800 6650
	1    0    0    -1  
$EndComp
Wire Wire Line
	3800 6150 3800 6250
Wire Wire Line
	3800 5850 3800 5750
Text GLabel 3700 5750 0    50   Input ~ 0
SR2
Wire Wire Line
	3700 5750 3800 5750
$Comp
L Device:Q_NMOS_GDS Q3
U 1 1
P 3700 5450
F 0 "Q3" H 3905 5496 50  0000 L CNN
F 1 "IRF3205" H 3905 5405 50  0000 L CNN
F 2 "" H 3900 5550 50  0001 C CNN
F 3 "~" H 3700 5450 50  0001 C CNN
	1    3700 5450
	1    0    0    -1  
$EndComp
Wire Wire Line
	3800 5650 3800 5750
Connection ~ 3800 5750
$Comp
L Device:R R30
U 1 1
P 3400 5200
F 0 "R30" H 3330 5154 50  0000 R CNN
F 1 "51" H 3330 5245 50  0000 R CNN
F 2 "" V 3330 5200 50  0001 C CNN
F 3 "~" H 3400 5200 50  0001 C CNN
	1    3400 5200
	-1   0    0    1   
$EndComp
Wire Wire Line
	3400 5450 3500 5450
Text GLabel 3300 4950 0    50   Input ~ 0
Gate2
Wire Wire Line
	3300 4950 3400 4950
Wire Wire Line
	3400 5350 3400 5450
Wire Wire Line
	3400 4950 3400 5050
$Comp
L Device:R R35
U 1 1
P 4950 6000
F 0 "R35" H 5020 6046 50  0000 L CNN
F 1 "200m 1%" H 5020 5955 50  0000 L CNN
F 2 "" V 4880 6000 50  0001 C CNN
F 3 "~" H 4950 6000 50  0001 C CNN
	1    4950 6000
	1    0    0    -1  
$EndComp
$Comp
L Device:R R39
U 1 1
P 4950 6400
F 0 "R39" H 5020 6446 50  0000 L CNN
F 1 "200m 1%" H 5020 6355 50  0000 L CNN
F 2 "" V 4880 6400 50  0001 C CNN
F 3 "~" H 4950 6400 50  0001 C CNN
	1    4950 6400
	1    0    0    -1  
$EndComp
Wire Wire Line
	4950 6550 4950 6650
$Comp
L power:GND #PWR0112
U 1 1
P 4950 6650
F 0 "#PWR0112" H 4950 6400 50  0001 C CNN
F 1 "GND" H 4955 6477 50  0000 C CNN
F 2 "" H 4950 6650 50  0001 C CNN
F 3 "" H 4950 6650 50  0001 C CNN
	1    4950 6650
	1    0    0    -1  
$EndComp
Wire Wire Line
	4950 6150 4950 6250
Wire Wire Line
	4950 5850 4950 5750
Text GLabel 4850 5750 0    50   Input ~ 0
SR3
Wire Wire Line
	4850 5750 4950 5750
$Comp
L Device:Q_NMOS_GDS Q4
U 1 1
P 4850 5450
F 0 "Q4" H 5055 5496 50  0000 L CNN
F 1 "IRF3205" H 5055 5405 50  0000 L CNN
F 2 "" H 5050 5550 50  0001 C CNN
F 3 "~" H 4850 5450 50  0001 C CNN
	1    4850 5450
	1    0    0    -1  
$EndComp
Wire Wire Line
	4950 5650 4950 5750
Connection ~ 4950 5750
$Comp
L Device:R R31
U 1 1
P 4550 5200
F 0 "R31" H 4480 5154 50  0000 R CNN
F 1 "51" H 4480 5245 50  0000 R CNN
F 2 "" V 4480 5200 50  0001 C CNN
F 3 "~" H 4550 5200 50  0001 C CNN
	1    4550 5200
	-1   0    0    1   
$EndComp
Wire Wire Line
	4550 5450 4650 5450
Text GLabel 4450 4950 0    50   Input ~ 0
Gate3
Wire Wire Line
	4450 4950 4550 4950
Wire Wire Line
	4550 5350 4550 5450
Wire Wire Line
	4550 4950 4550 5050
Wire Wire Line
	1500 5250 1500 4800
Wire Wire Line
	4950 4800 4950 5250
Wire Wire Line
	3800 5250 3800 4800
Connection ~ 3800 4800
Wire Wire Line
	3800 4800 4950 4800
Wire Wire Line
	2650 5250 2650 4800
Wire Wire Line
	1500 4800 2650 4800
Connection ~ 2650 4800
$Comp
L Device:Fuse F2
U 1 1
P 1250 4800
F 0 "F2" V 1450 4800 50  0000 C CNN
F 1 "10" V 1350 4800 50  0000 C CNN
F 2 "" V 1180 4800 50  0001 C CNN
F 3 "~" H 1250 4800 50  0001 C CNN
	1    1250 4800
	0    -1   -1   0   
$EndComp
Wire Wire Line
	2650 4800 3800 4800
Wire Wire Line
	1500 4800 1400 4800
Wire Wire Line
	1100 4800 1000 4800
$Comp
L Device:R R36
U 1 1
P 1500 6400
F 0 "R36" H 1570 6446 50  0000 L CNN
F 1 "200m 1%" H 1570 6355 50  0000 L CNN
F 2 "" V 1430 6400 50  0001 C CNN
F 3 "~" H 1500 6400 50  0001 C CNN
	1    1500 6400
	1    0    0    -1  
$EndComp
$Comp
L Device:R R32
U 1 1
P 1500 6000
F 0 "R32" H 1570 6046 50  0000 L CNN
F 1 "200m 1%" H 1570 5955 50  0000 L CNN
F 2 "" V 1430 6000 50  0001 C CNN
F 3 "~" H 1500 6000 50  0001 C CNN
	1    1500 6000
	1    0    0    -1  
$EndComp
$Comp
L Connector_Generic:Conn_01x01 J1
U 1 1
P 7250 3250
F 0 "J1" H 7168 3025 50  0000 C CNN
F 1 "Conn_01x01" H 7168 3116 50  0000 C CNN
F 2 "_сustom:LUT_PinHeader_1x01_P2.54mm_Vertical" H 7250 3250 50  0001 C CNN
F 3 "~" H 7250 3250 50  0001 C CNN
	1    7250 3250
	-1   0    0    1   
$EndComp
$Comp
L Connector_Generic:Conn_01x01 J5
U 1 1
P 7250 3600
F 0 "J5" H 7168 3375 50  0000 C CNN
F 1 "Conn_01x01" H 7168 3466 50  0000 C CNN
F 2 "_сustom:LUT_PinHeader_1x01_P2.54mm_Vertical" H 7250 3600 50  0001 C CNN
F 3 "~" H 7250 3600 50  0001 C CNN
	1    7250 3600
	-1   0    0    1   
$EndComp
$Comp
L Connector_Generic:Conn_01x01 J9
U 1 1
P 7250 3950
F 0 "J9" H 7168 3725 50  0000 C CNN
F 1 "Conn_01x01" H 7168 3816 50  0000 C CNN
F 2 "_сustom:LUT_PinHeader_1x01_P2.54mm_Vertical" H 7250 3950 50  0001 C CNN
F 3 "~" H 7250 3950 50  0001 C CNN
	1    7250 3950
	-1   0    0    1   
$EndComp
$Comp
L Connector_Generic:Conn_01x01 J12
U 1 1
P 7250 4300
F 0 "J12" H 7168 4075 50  0000 C CNN
F 1 "Conn_01x01" H 7168 4166 50  0000 C CNN
F 2 "_сustom:LUT_PinHeader_1x01_P2.54mm_Vertical" H 7250 4300 50  0001 C CNN
F 3 "~" H 7250 4300 50  0001 C CNN
	1    7250 4300
	-1   0    0    1   
$EndComp
$Comp
L Connector_Generic:Conn_01x03 J11
U 1 1
P 9000 4050
F 0 "J11" H 8918 4367 50  0000 C CNN
F 1 "Conn_01x03" H 8918 4276 50  0000 C CNN
F 2 "_сustom:LUT_FanPinHeader_1x03_P2.54mm_Vertical" H 9000 4050 50  0001 C CNN
F 3 "~" H 9000 4050 50  0001 C CNN
	1    9000 4050
	-1   0    0    -1  
$EndComp
$Comp
L Connector_Generic:Conn_01x01 J2
U 1 1
P 8150 3250
F 0 "J2" H 8068 3025 50  0000 C CNN
F 1 "Conn_01x01" H 8068 3116 50  0000 C CNN
F 2 "_сustom:LUT_PinHeader_1x01_P2.54mm_Vertical" H 8150 3250 50  0001 C CNN
F 3 "~" H 8150 3250 50  0001 C CNN
	1    8150 3250
	-1   0    0    1   
$EndComp
$Comp
L Connector_Generic:Conn_01x01 J6
U 1 1
P 8150 3600
F 0 "J6" H 8068 3375 50  0000 C CNN
F 1 "Conn_01x01" H 8068 3466 50  0000 C CNN
F 2 "_сustom:LUT_PinHeader_1x01_P2.54mm_Vertical" H 8150 3600 50  0001 C CNN
F 3 "~" H 8150 3600 50  0001 C CNN
	1    8150 3600
	-1   0    0    1   
$EndComp
$Comp
L Connector_Generic:Conn_01x01 J10
U 1 1
P 8150 3950
F 0 "J10" H 8068 3725 50  0000 C CNN
F 1 "Conn_01x01" H 8068 3816 50  0000 C CNN
F 2 "_сustom:LUT_PinHeader_1x01_P2.54mm_Vertical" H 8150 3950 50  0001 C CNN
F 3 "~" H 8150 3950 50  0001 C CNN
	1    8150 3950
	-1   0    0    1   
$EndComp
$Comp
L Connector_Generic:Conn_01x01 J13
U 1 1
P 8150 4300
F 0 "J13" H 8068 4075 50  0000 C CNN
F 1 "Conn_01x01" H 8068 4166 50  0000 C CNN
F 2 "_сustom:LUT_PinHeader_1x01_P2.54mm_Vertical" H 8150 4300 50  0001 C CNN
F 3 "~" H 8150 4300 50  0001 C CNN
	1    8150 4300
	-1   0    0    1   
$EndComp
Wire Wire Line
	8350 3250 8450 3250
Wire Wire Line
	8350 3600 8450 3600
Wire Wire Line
	8350 3950 8450 3950
Wire Wire Line
	8350 4300 8450 4300
$Comp
L Connector_Generic:Conn_01x01 J3
U 1 1
P 9000 3250
F 0 "J3" H 8918 3025 50  0000 C CNN
F 1 "Conn_01x01" H 8918 3116 50  0000 C CNN
F 2 "_сustom:LUT_PinHeader_1x01_P2.54mm_Vertical" H 9000 3250 50  0001 C CNN
F 3 "~" H 9000 3250 50  0001 C CNN
	1    9000 3250
	-1   0    0    1   
$EndComp
$Comp
L Connector_Generic:Conn_01x01 J7
U 1 1
P 9000 3600
F 0 "J7" H 8918 3375 50  0000 C CNN
F 1 "Conn_01x01" H 8900 3450 50  0000 C CNN
F 2 "_сustom:LUT_PinHeader_1x01_P2.54mm_Vertical" H 9000 3600 50  0001 C CNN
F 3 "~" H 9000 3600 50  0001 C CNN
	1    9000 3600
	-1   0    0    1   
$EndComp
Wire Wire Line
	10250 3250 10350 3250
$Comp
L Connector_Generic:Conn_01x01 J8
U 1 1
P 10050 3600
F 0 "J8" H 9968 3375 50  0000 C CNN
F 1 "Conn_01x01" H 9968 3466 50  0000 C CNN
F 2 "_сustom:LUT_PinHeader_1x01_P2.54mm_Vertical" H 10050 3600 50  0001 C CNN
F 3 "~" H 10050 3600 50  0001 C CNN
	1    10050 3600
	-1   0    0    1   
$EndComp
$Comp
L Connector_Generic:Conn_01x01 J4
U 1 1
P 10050 3250
F 0 "J4" H 9968 3025 50  0000 C CNN
F 1 "Conn_01x01" H 9950 3100 50  0000 C CNN
F 2 "_сustom:LUT_PinHeader_1x01_P2.54mm_Vertical" H 10050 3250 50  0001 C CNN
F 3 "~" H 10050 3250 50  0001 C CNN
	1    10050 3250
	-1   0    0    1   
$EndComp
Wire Wire Line
	10450 3600 10450 3700
Wire Wire Line
	10250 3600 10450 3600
Connection ~ 1500 4800
Text GLabel 5550 4800 0    50   Input ~ 0
LoadRPP
$Comp
L Device:Fuse F1
U 1 1
P 5800 4800
F 0 "F1" V 6000 4800 50  0000 C CNN
F 1 "10" V 5900 4800 50  0000 C CNN
F 2 "" V 5730 4800 50  0001 C CNN
F 3 "~" H 5800 4800 50  0001 C CNN
	1    5800 4800
	0    -1   -1   0   
$EndComp
$Comp
L Device:D D1
U 1 1
P 6200 4800
F 0 "D1" H 6200 4583 50  0000 C CNN
F 1 "D" H 6200 4674 50  0000 C CNN
F 2 "" H 6200 4800 50  0001 C CNN
F 3 "~" H 6200 4800 50  0001 C CNN
	1    6200 4800
	-1   0    0    1   
$EndComp
Text GLabel 6450 4800 2    50   Input ~ 0
Load
Wire Wire Line
	5550 4800 5650 4800
Wire Wire Line
	5950 4800 6050 4800
Wire Wire Line
	6350 4800 6450 4800
Text GLabel 6000 5250 2    50   Input ~ 0
PortOutV
Text GLabel 5500 5250 0    50   Input ~ 0
Load
$Comp
L Device:R R27
U 1 1
P 5750 5250
F 0 "R27" V 5543 5250 50  0000 C CNN
F 1 "10k 1%" V 5634 5250 50  0000 C CNN
F 2 "" V 5680 5250 50  0001 C CNN
F 3 "~" H 5750 5250 50  0001 C CNN
	1    5750 5250
	0    1    1    0   
$EndComp
Wire Wire Line
	5500 5250 5600 5250
Wire Wire Line
	5900 5250 6000 5250
Text Notes 700  4450 0    100  Italic 20
Point-to-point construction
Wire Notes Line
	600  4200 6850 4200
Wire Notes Line
	6850 4200 6850 7000
Wire Notes Line
	6850 7000 600  7000
Wire Notes Line
	600  7000 600  4200
$EndSCHEMATC
